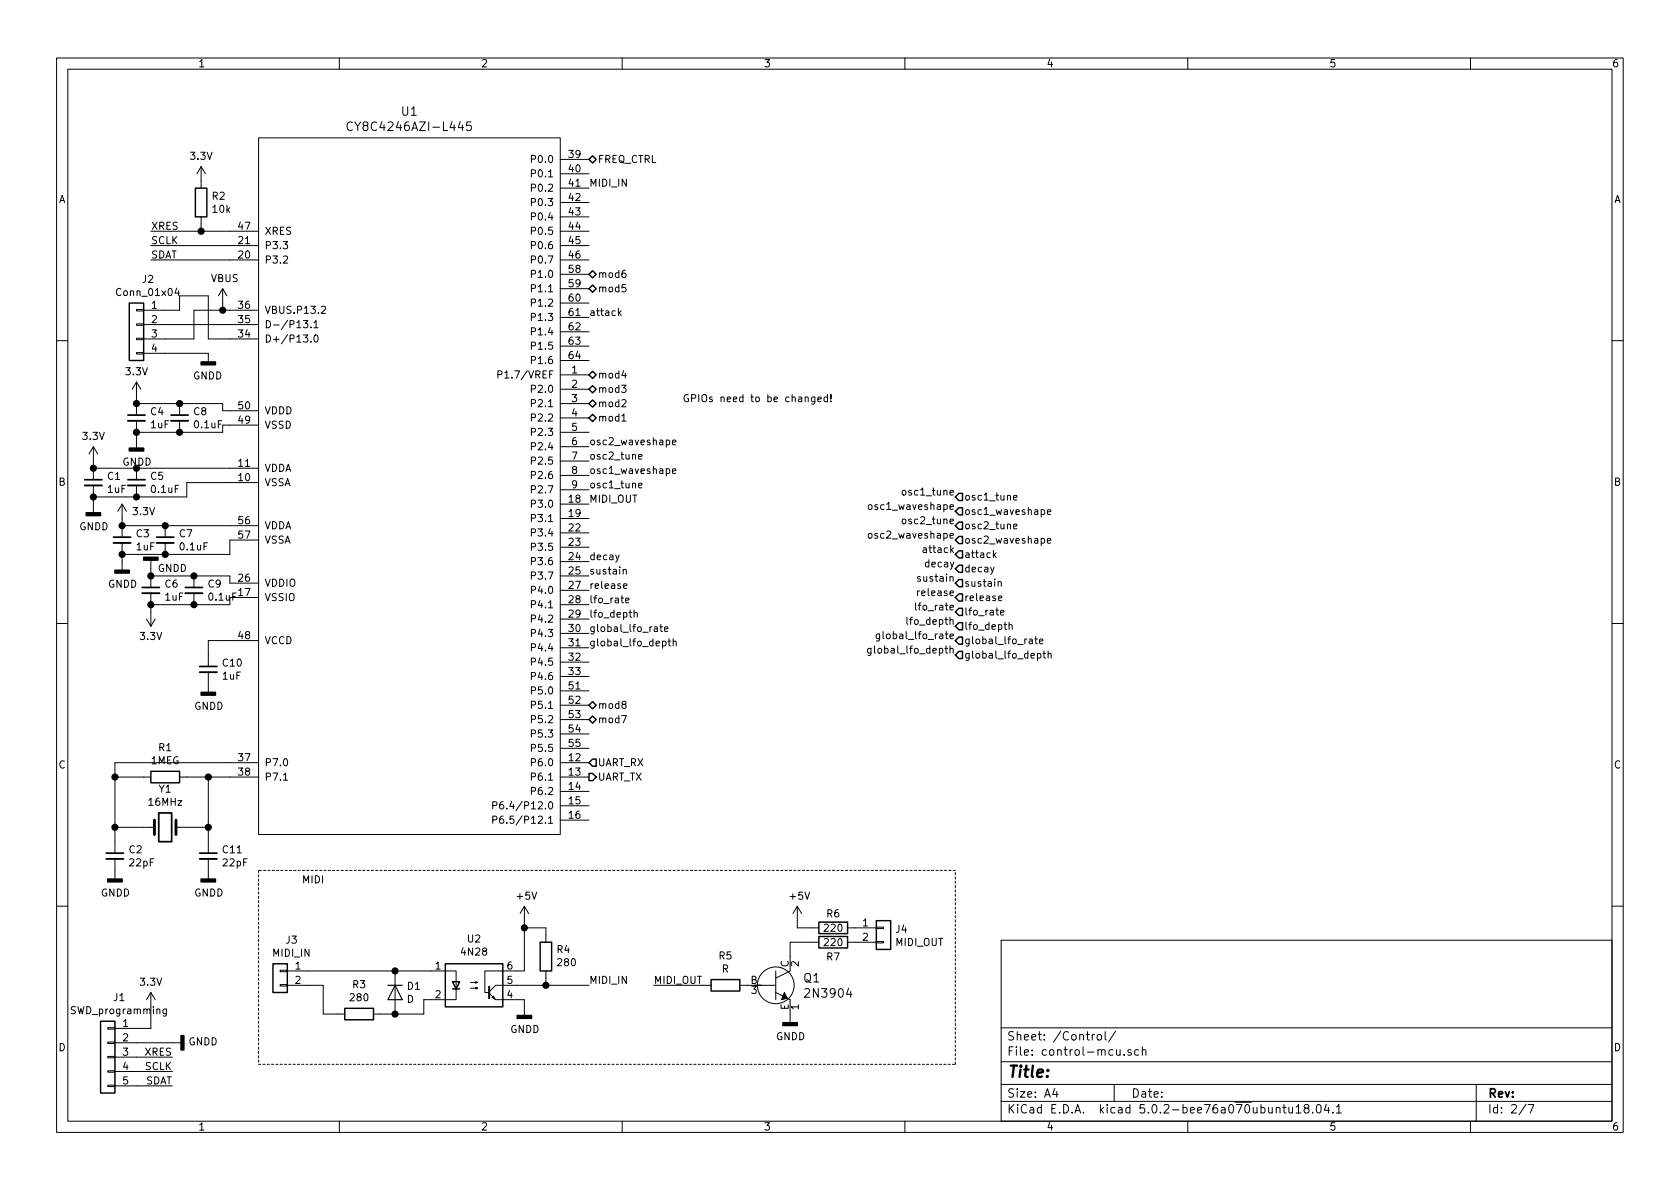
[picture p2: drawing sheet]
EESchema Schematic File Version 4
LIBS:synth-wavetable-cache
EELAYER 26 0
EELAYER END
$Descr A4 11693 8268
encoding utf-8
Sheet 2 7
Title ""
Date ""
Rev ""
Comp ""
Comment1 ""
Comment2 ""
Comment3 ""
Comment4 ""
$EndDescr
$Comp
L dac:CY8C4246AZI-L445 U1
U 1 1
P 2850 3050
F 0 "U1" H 2850 5337 60  0000 C CNN
F 1 "CY8C4246AZI-L445" H 2850 5231 60  0000 C CNN
F 2 "SparkFun-DigitalIC:TQFP64" H 2900 3000 60  0001 C CNN
F 3 "" H 2900 3000 60  0000 C CNN
	1    2850 3050
	-1   0    0    -1  
$EndComp
$Comp
L Device:R R2
U 1 1
P 1400 1400
F 0 "R2" H 1470 1446 50  0000 L CNN
F 1 "10k" H 1470 1355 50  0000 L CNN
F 2 "SparkFun-Passives:0805" V 1330 1400 50  0001 C CNN
F 3 "~" H 1400 1400 50  0001 C CNN
	1    1400 1400
	1    0    0    -1  
$EndComp
Wire Wire Line
	1400 1550 1400 1600
Wire Wire Line
	1400 1600 1600 1600
Text Label 1050 1600 0    50   ~ 0
XRES
Wire Wire Line
	1050 1700 1600 1700
Wire Wire Line
	1050 1600 1400 1600
Connection ~ 1400 1600
Text Label 1050 1700 0    50   ~ 0
SCLK
Text Label 1050 1800 0    50   ~ 0
SDAT
Wire Wire Line
	1050 1800 1600 1800
$Comp
L power:GNDD #PWR07
U 1 1
P 950 3050
F 0 "#PWR07" H 950 2800 50  0001 C CNN
F 1 "GNDD" H 954 2895 50  0000 C CNN
F 2 "" H 950 3050 50  0001 C CNN
F 3 "" H 950 3050 50  0001 C CNN
	1    950  3050
	1    0    0    -1  
$EndComp
$Comp
L Device:C_Small C8
U 1 1
P 1250 2900
F 0 "C8" H 1342 2946 50  0000 L CNN
F 1 "0.1uF" H 1342 2855 50  0000 L CNN
F 2 "SparkFun-Passives:0805" H 1250 2900 50  0001 C CNN
F 3 "~" H 1250 2900 50  0001 C CNN
	1    1250 2900
	1    0    0    -1  
$EndComp
$Comp
L Device:C_Small C4
U 1 1
P 950 2900
F 0 "C4" H 1042 2946 50  0000 L CNN
F 1 "1uF" H 1042 2855 50  0000 L CNN
F 2 "SparkFun-Passives:0805" H 950 2900 50  0001 C CNN
F 3 "~" H 950 2900 50  0001 C CNN
	1    950  2900
	1    0    0    -1  
$EndComp
Wire Wire Line
	950  2800 1250 2800
Wire Wire Line
	950  3000 1250 3000
Wire Wire Line
	950  2750 950  2800
Connection ~ 950  2800
Wire Wire Line
	950  3050 950  3000
Connection ~ 950  3000
$Comp
L power:GNDD #PWR02
U 1 1
P 650 3500
F 0 "#PWR02" H 650 3250 50  0001 C CNN
F 1 "GNDD" H 654 3345 50  0000 C CNN
F 2 "" H 650 3500 50  0001 C CNN
F 3 "" H 650 3500 50  0001 C CNN
	1    650  3500
	1    0    0    -1  
$EndComp
$Comp
L Device:C_Small C5
U 1 1
P 950 3350
F 0 "C5" H 1042 3396 50  0000 L CNN
F 1 "0.1uF" H 1042 3305 50  0000 L CNN
F 2 "SparkFun-Passives:0805" H 950 3350 50  0001 C CNN
F 3 "~" H 950 3350 50  0001 C CNN
	1    950  3350
	1    0    0    -1  
$EndComp
$Comp
L Device:C_Small C1
U 1 1
P 650 3350
F 0 "C1" H 742 3396 50  0000 L CNN
F 1 "1uF" H 742 3305 50  0000 L CNN
F 2 "SparkFun-Passives:0805" H 650 3350 50  0001 C CNN
F 3 "~" H 650 3350 50  0001 C CNN
	1    650  3350
	1    0    0    -1  
$EndComp
Wire Wire Line
	650  3250 950  3250
Wire Wire Line
	650  3450 950  3450
Wire Wire Line
	650  3200 650  3250
Connection ~ 650  3250
Wire Wire Line
	650  3500 650  3450
Connection ~ 650  3450
$Comp
L power:GNDD #PWR05
U 1 1
P 850 3900
F 0 "#PWR05" H 850 3650 50  0001 C CNN
F 1 "GNDD" H 854 3745 50  0000 C CNN
F 2 "" H 850 3900 50  0001 C CNN
F 3 "" H 850 3900 50  0001 C CNN
	1    850  3900
	1    0    0    -1  
$EndComp
$Comp
L Device:C_Small C7
U 1 1
P 1150 3750
F 0 "C7" H 1242 3796 50  0000 L CNN
F 1 "0.1uF" H 1242 3705 50  0000 L CNN
F 2 "SparkFun-Passives:0805" H 1150 3750 50  0001 C CNN
F 3 "~" H 1150 3750 50  0001 C CNN
	1    1150 3750
	1    0    0    -1  
$EndComp
$Comp
L Device:C_Small C3
U 1 1
P 850 3750
F 0 "C3" H 942 3796 50  0000 L CNN
F 1 "1uF" H 942 3705 50  0000 L CNN
F 2 "SparkFun-Passives:0805" H 850 3750 50  0001 C CNN
F 3 "~" H 850 3750 50  0001 C CNN
	1    850  3750
	1    0    0    -1  
$EndComp
Connection ~ 1150 3650
Connection ~ 1150 3850
Wire Wire Line
	850  3650 1150 3650
Wire Wire Line
	850  3850 1150 3850
Wire Wire Line
	850  3600 850  3650
Connection ~ 850  3650
Wire Wire Line
	850  3900 850  3850
Connection ~ 850  3850
Wire Wire Line
	1600 3850 1600 3750
$Comp
L power:GNDD #PWR08
U 1 1
P 1050 3950
F 0 "#PWR08" H 1050 3700 50  0001 C CNN
F 1 "GNDD" H 1200 3950 50  0000 C CNN
F 2 "" H 1050 3950 50  0001 C CNN
F 3 "" H 1050 3950 50  0001 C CNN
	1    1050 3950
	1    0    0    1   
$EndComp
$Comp
L Device:C_Small C9
U 1 1
P 1350 4100
F 0 "C9" H 1258 4146 50  0000 R CNN
F 1 "0.1uF" H 1258 4055 50  0000 R CNN
F 2 "SparkFun-Passives:0805" H 1350 4100 50  0001 C CNN
F 3 "~" H 1350 4100 50  0001 C CNN
	1    1350 4100
	-1   0    0    -1  
$EndComp
$Comp
L Device:C_Small C6
U 1 1
P 1050 4100
F 0 "C6" H 958 4146 50  0000 R CNN
F 1 "1uF" H 958 4055 50  0000 R CNN
F 2 "SparkFun-Passives:0805" H 1050 4100 50  0001 C CNN
F 3 "~" H 1050 4100 50  0001 C CNN
	1    1050 4100
	-1   0    0    -1  
$EndComp
Wire Wire Line
	1050 4200 1350 4200
Wire Wire Line
	1050 4000 1350 4000
Wire Wire Line
	1050 4250 1050 4200
Connection ~ 1050 4200
Wire Wire Line
	1050 3950 1050 4000
Connection ~ 1050 4000
Wire Wire Line
	1600 4200 1600 4150
Connection ~ 1350 4200
Wire Wire Line
	1600 4000 1600 4050
Connection ~ 1350 4000
Wire Wire Line
	1150 3850 1600 3850
Wire Wire Line
	1150 3650 1600 3650
Wire Wire Line
	1350 4000 1600 4000
Wire Wire Line
	1350 4200 1600 4200
$Comp
L Device:C_Small C10
U 1 1
P 1450 4650
F 0 "C10" H 1358 4696 50  0000 R CNN
F 1 "1uF" H 1358 4605 50  0000 R CNN
F 2 "SparkFun-Passives:0805" H 1450 4650 50  0001 C CNN
F 3 "~" H 1450 4650 50  0001 C CNN
	1    1450 4650
	-1   0    0    -1  
$EndComp
Wire Wire Line
	1450 4550 1450 4450
Wire Wire Line
	1450 4450 1600 4450
$Comp
L power:GNDD #PWR014
U 1 1
P 1450 4750
F 0 "#PWR014" H 1450 4500 50  0001 C CNN
F 1 "GNDD" H 1454 4595 50  0000 C CNN
F 2 "" H 1450 4750 50  0001 C CNN
F 3 "" H 1450 4750 50  0001 C CNN
	1    1450 4750
	1    0    0    -1  
$EndComp
$Comp
L Device:R R1
U 1 1
P 1150 5400
F 0 "R1" V 943 5400 50  0000 C CNN
F 1 "1MEG" V 1034 5400 50  0000 C CNN
F 2 "SparkFun-Passives:0805" V 1080 5400 50  0001 C CNN
F 3 "~" H 1150 5400 50  0001 C CNN
	1    1150 5400
	0    1    1    0   
$EndComp
$Comp
L Device:C_Small C2
U 1 1
P 800 5950
F 0 "C2" H 892 5996 50  0000 L CNN
F 1 "22pF" H 892 5905 50  0000 L CNN
F 2 "SparkFun-Passives:0805" H 800 5950 50  0001 C CNN
F 3 "~" H 800 5950 50  0001 C CNN
	1    800  5950
	1    0    0    -1  
$EndComp
$Comp
L Device:C_Small C11
U 1 1
P 1450 5950
F 0 "C11" H 1542 5996 50  0000 L CNN
F 1 "22pF" H 1542 5905 50  0000 L CNN
F 2 "SparkFun-Passives:0805" H 1450 5950 50  0001 C CNN
F 3 "~" H 1450 5950 50  0001 C CNN
	1    1450 5950
	1    0    0    -1  
$EndComp
$Comp
L Device:Crystal Y1
U 1 1
P 1150 5750
F 0 "Y1" H 1150 6018 50  0000 C CNN
F 1 "16MHz" H 1150 5927 50  0000 C CNN
F 2 "Crystal:Crystal_SMD_HC49-SD_HandSoldering" H 1150 5750 50  0001 C CNN
F 3 "~" H 1150 5750 50  0001 C CNN
	1    1150 5750
	1    0    0    -1  
$EndComp
Wire Wire Line
	1600 5400 1450 5400
Wire Wire Line
	1450 5850 1450 5750
Connection ~ 1450 5400
Wire Wire Line
	1450 5400 1300 5400
Wire Wire Line
	1300 5750 1450 5750
Connection ~ 1450 5750
Wire Wire Line
	1450 5750 1450 5400
Wire Wire Line
	1000 5400 800  5400
Wire Wire Line
	800  5400 800  5750
$Comp
L power:GNDD #PWR03
U 1 1
P 800 6050
F 0 "#PWR03" H 800 5800 50  0001 C CNN
F 1 "GNDD" H 804 5895 50  0000 C CNN
F 2 "" H 800 6050 50  0001 C CNN
F 3 "" H 800 6050 50  0001 C CNN
	1    800  6050
	1    0    0    -1  
$EndComp
$Comp
L power:GNDD #PWR015
U 1 1
P 1450 6050
F 0 "#PWR015" H 1450 5800 50  0001 C CNN
F 1 "GNDD" H 1454 5895 50  0000 C CNN
F 2 "" H 1450 6050 50  0001 C CNN
F 3 "" H 1450 6050 50  0001 C CNN
	1    1450 6050
	1    0    0    -1  
$EndComp
Wire Wire Line
	1000 5750 800  5750
Connection ~ 800  5750
Wire Wire Line
	800  5750 800  5850
Wire Wire Line
	1600 5300 800  5300
Wire Wire Line
	800  5300 800  5400
Connection ~ 800  5400
Wire Wire Line
	1600 2850 1550 2850
Wire Wire Line
	1550 2850 1550 2800
Connection ~ 1250 2800
Wire Wire Line
	1600 2950 1550 2950
Wire Wire Line
	1550 2950 1550 3000
Connection ~ 1250 3000
Wire Wire Line
	1250 2800 1550 2800
Wire Wire Line
	1250 3000 1550 3000
Connection ~ 950  3250
Wire Wire Line
	950  3250 1600 3250
Connection ~ 950  3450
Wire Wire Line
	950  3450 1300 3450
Wire Wire Line
	1300 3350 1600 3350
Wire Wire Line
	1300 3450 1300 3350
$Comp
L power:GNDD #PWR011
U 1 1
P 1200 7250
F 0 "#PWR011" H 1200 7000 50  0001 C CNN
F 1 "GNDD" V 1204 7140 50  0000 R CNN
F 2 "" H 1200 7250 50  0001 C CNN
F 3 "" H 1200 7250 50  0001 C CNN
	1    1200 7250
	0    -1   -1   0   
$EndComp
Wire Wire Line
	1200 7250 950  7250
Wire Wire Line
	1050 7000 1050 7150
Wire Wire Line
	1050 7150 950  7150
Text Label 1200 7350 2    50   ~ 0
XRES
Wire Wire Line
	1200 7450 950  7450
Text Label 1200 7450 2    50   ~ 0
SCLK
Text Label 1200 7550 2    50   ~ 0
SDAT
Wire Wire Line
	1200 7550 950  7550
Wire Wire Line
	950  7350 1200 7350
$Comp
L Device:R R3
U 1 1
P 2500 7050
F 0 "R3" V 2293 7050 50  0000 C CNN
F 1 "280" V 2384 7050 50  0000 C CNN
F 2 "SparkFun-Passives:0805" V 2430 7050 50  0001 C CNN
F 3 "~" H 2500 7050 50  0001 C CNN
	1    2500 7050
	0    1    1    0   
$EndComp
$Comp
L Device:D D1
U 1 1
P 2750 6900
F 0 "D1" V 2704 6979 50  0000 L CNN
F 1 "D" V 2795 6979 50  0000 L CNN
F 2 "SparkFun-Passives:1210" H 2750 6900 50  0001 C CNN
F 3 "~" H 2750 6900 50  0001 C CNN
	1    2750 6900
	0    1    1    0   
$EndComp
$Comp
L Isolator:4N28 U2
U 1 1
P 3300 6850
F 0 "U2" H 3300 7175 50  0000 C CNN
F 1 "4N28" H 3300 7084 50  0000 C CNN
F 2 "SparkFun-AnalogIC:DIL-08" H 3100 6650 50  0001 L CIN
F 3 "https://www.vishay.com/docs/83725/4n25.pdf" H 3300 6850 50  0001 L CNN
	1    3300 6850
	1    0    0    -1  
$EndComp
$Comp
L power:GNDD #PWR017
U 1 1
P 3650 7000
F 0 "#PWR017" H 3650 6750 50  0001 C CNN
F 1 "GNDD" H 3654 6845 50  0000 C CNN
F 2 "" H 3650 7000 50  0001 C CNN
F 3 "" H 3650 7000 50  0001 C CNN
	1    3650 7000
	1    0    0    -1  
$EndComp
Wire Wire Line
	3650 7000 3650 6950
Wire Wire Line
	3650 6950 3600 6950
$Comp
L Device:R R4
U 1 1
P 3800 6650
F 0 "R4" H 3730 6604 50  0000 R CNN
F 1 "280" H 3730 6695 50  0000 R CNN
F 2 "SparkFun-Passives:0805" V 3730 6650 50  0001 C CNN
F 3 "~" H 3800 6650 50  0001 C CNN
	1    3800 6650
	-1   0    0    1   
$EndComp
$Comp
L power:+5V #PWR016
U 1 1
P 3650 6400
F 0 "#PWR016" H 3650 6250 50  0001 C CNN
F 1 "+5V" H 3665 6573 50  0000 C CNN
F 2 "" H 3650 6400 50  0001 C CNN
F 3 "" H 3650 6400 50  0001 C CNN
	1    3650 6400
	1    0    0    -1  
$EndComp
Wire Wire Line
	3650 6400 3650 6450
Wire Wire Line
	3650 6750 3600 6750
Wire Wire Line
	3800 6500 3800 6450
Wire Wire Line
	3800 6450 3650 6450
Connection ~ 3650 6450
Wire Wire Line
	3650 6450 3650 6750
Wire Wire Line
	3600 6850 3800 6850
Wire Wire Line
	3800 6800 3800 6850
Connection ~ 3800 6850
Wire Wire Line
	3800 6850 4100 6850
Text Label 4100 6850 0    50   ~ 0
MIDI_IN
Wire Wire Line
	2150 6750 2750 6750
Connection ~ 2750 6750
Wire Wire Line
	2750 6750 3000 6750
Wire Wire Line
	3000 6950 2950 6950
Wire Wire Line
	2950 6950 2950 7050
Wire Wire Line
	2950 7050 2750 7050
Wire Wire Line
	2750 7050 2650 7050
Connection ~ 2750 7050
Wire Wire Line
	2350 7050 2250 7050
Wire Wire Line
	2250 7050 2250 6850
Wire Wire Line
	2250 6850 2150 6850
$Comp
L Device:R R5
U 1 1
P 5050 6850
F 0 "R5" V 4843 6850 50  0000 C CNN
F 1 "R" V 4934 6850 50  0000 C CNN
F 2 "SparkFun-Passives:0805" V 4980 6850 50  0001 C CNN
F 3 "~" H 5050 6850 50  0001 C CNN
	1    5050 6850
	0    1    1    0   
$EndComp
Text Label 4550 6850 0    50   ~ 0
MIDI_OUT
Wire Wire Line
	4550 6850 4900 6850
$Comp
L dk_Transistors-Bipolar-BJT-Single:2N3904 Q1
U 1 1
P 5400 6850
F 0 "Q1" H 5588 6903 60  0000 L CNN
F 1 "2N3904" H 5588 6797 60  0000 L CNN
F 2 "SparkFun-DiscreteSemi:SOT23-3" H 5600 7050 60  0001 L CNN
F 3 "https://my.centralsemi.com/get_document.php?cmp=1&mergetype=pd&mergepath=pd&pdf_id=LSSGP072.PDF" H 5600 7150 60  0001 L CNN
F 4 "2N3904CS-ND" H 5600 7250 60  0001 L CNN "Digi-Key_PN"
F 5 "2N3904" H 5600 7350 60  0001 L CNN "MPN"
F 6 "Discrete Semiconductor Products" H 5600 7450 60  0001 L CNN "Category"
F 7 "Transistors - Bipolar (BJT) - Single" H 5600 7550 60  0001 L CNN "Family"
F 8 "https://my.centralsemi.com/get_document.php?cmp=1&mergetype=pd&mergepath=pd&pdf_id=LSSGP072.PDF" H 5600 7650 60  0001 L CNN "DK_Datasheet_Link"
F 9 "/product-detail/en/central-semiconductor-corp/2N3904/2N3904CS-ND/4806876" H 5600 7750 60  0001 L CNN "DK_Detail_Page"
F 10 "TRANS NPN 40V TO-92" H 5600 7850 60  0001 L CNN "Description"
F 11 "Central Semiconductor Corp" H 5600 7950 60  0001 L CNN "Manufacturer"
F 12 "Active" H 5600 8050 60  0001 L CNN "Status"
	1    5400 6850
	1    0    0    -1  
$EndComp
$Comp
L power:GNDD #PWR018
U 1 1
P 5500 7050
F 0 "#PWR018" H 5500 6800 50  0001 C CNN
F 1 "GNDD" H 5504 6895 50  0000 C CNN
F 2 "" H 5500 7050 50  0001 C CNN
F 3 "" H 5500 7050 50  0001 C CNN
	1    5500 7050
	1    0    0    -1  
$EndComp
$Comp
L Device:R R6
U 1 1
P 5800 6450
F 0 "R6" V 5700 6450 50  0000 C CNN
F 1 "220" V 5800 6450 50  0000 C CNN
F 2 "SparkFun-Passives:0805" V 5730 6450 50  0001 C CNN
F 3 "~" H 5800 6450 50  0001 C CNN
	1    5800 6450
	0    1    1    0   
$EndComp
$Comp
L Device:R R7
U 1 1
P 5800 6550
F 0 "R7" V 5900 6550 50  0000 C CNN
F 1 "220" V 5800 6550 50  0000 C CNN
F 2 "SparkFun-Passives:0805" V 5730 6550 50  0001 C CNN
F 3 "~" H 5800 6550 50  0001 C CNN
	1    5800 6550
	0    1    1    0   
$EndComp
$Comp
L power:+5V #PWR019
U 1 1
P 5550 6400
F 0 "#PWR019" H 5550 6250 50  0001 C CNN
F 1 "+5V" H 5565 6573 50  0000 C CNN
F 2 "" H 5550 6400 50  0001 C CNN
F 3 "" H 5550 6400 50  0001 C CNN
	1    5550 6400
	1    0    0    -1  
$EndComp
Wire Wire Line
	5550 6400 5550 6450
Wire Wire Line
	5550 6450 5650 6450
Wire Wire Line
	5500 6650 5500 6550
Wire Wire Line
	5500 6550 5650 6550
$Comp
L power:GNDD #PWR013
U 1 1
P 1450 2450
F 0 "#PWR013" H 1450 2200 50  0001 C CNN
F 1 "GNDD" H 1454 2295 50  0000 C CNN
F 2 "" H 1450 2450 50  0001 C CNN
F 3 "" H 1450 2450 50  0001 C CNN
	1    1450 2450
	-1   0    0    -1  
$EndComp
Text Label 6650 3850 2    50   ~ 0
attack
Text Label 6650 3950 2    50   ~ 0
decay
Text Label 6650 4050 2    50   ~ 0
sustain
Text Label 6650 4150 2    50   ~ 0
release
Text Label 6650 4250 2    50   ~ 0
lfo_rate
Text Label 6650 4350 2    50   ~ 0
lfo_depth
Text Label 4100 1300 0    50   ~ 0
MIDI_IN
Text Label 4100 3500 0    50   ~ 0
MIDI_OUT
$Comp
L Connector_Generic:Conn_01x02 J3
U 1 1
P 1950 6750
F 0 "J3" H 1870 6967 50  0000 C CNN
F 1 "MIDI_IN" H 1870 6876 50  0000 C CNN
F 2 "SparkFun-Connectors:1X02" H 1950 6750 50  0001 C CNN
F 3 "~" H 1950 6750 50  0001 C CNN
	1    1950 6750
	-1   0    0    -1  
$EndComp
$Comp
L Connector_Generic:Conn_01x02 J4
U 1 1
P 6150 6450
F 0 "J4" H 6229 6442 50  0000 L CNN
F 1 "MIDI_OUT" H 6229 6351 50  0000 L CNN
F 2 "SparkFun-Connectors:1X02" H 6150 6450 50  0001 C CNN
F 3 "~" H 6150 6450 50  0001 C CNN
	1    6150 6450
	1    0    0    -1  
$EndComp
Wire Notes Line
	1800 6050 1800 7400
Wire Notes Line
	1800 7400 6650 7400
Wire Notes Line
	6650 7400 6650 6050
Wire Notes Line
	6650 6050 1800 6050
Text Notes 2100 6150 0    50   ~ 0
MIDI
$Comp
L Connector_Generic:Conn_01x05 J1
U 1 1
P 750 7350
F 0 "J1" H 670 7767 50  0000 C CNN
F 1 "SWD_programming" H 670 7676 50  0000 C CNN
F 2 "SparkFun-Connectors:1X05" H 750 7350 50  0001 C CNN
F 3 "~" H 750 7350 50  0001 C CNN
	1    750  7350
	-1   0    0    -1  
$EndComp
Text Label 6650 3450 2    50   ~ 0
osc1_tune
Text Label 6650 3550 2    50   ~ 0
osc1_waveshape
Text Label 6650 3650 2    50   ~ 0
osc2_tune
Text Label 6650 3750 2    50   ~ 0
osc2_waveshape
Text HLabel 4100 5400 2    50   Output ~ 0
UART_TX
Text HLabel 4100 5300 2    50   Input ~ 0
UART_RX
Wire Wire Line
	1450 2350 1600 2350
$Comp
L SparkFun-Aesthetics:3.3V #SUPPLY0101
U 1 1
P 1400 1250
F 0 "#SUPPLY0101" H 1400 1250 50  0001 L BNN
F 1 "3.3V" H 1400 1424 50  0000 C CNN
F 2 "" H 1400 1250 50  0001 C CNN
F 3 "" H 1400 1250 50  0001 C CNN
	1    1400 1250
	1    0    0    -1  
$EndComp
$Comp
L SparkFun-Aesthetics:3.3V #SUPPLY0102
U 1 1
P 950 2750
F 0 "#SUPPLY0102" H 950 2750 50  0001 L BNN
F 1 "3.3V" H 950 2924 50  0000 C CNN
F 2 "" H 950 2750 50  0001 C CNN
F 3 "" H 950 2750 50  0001 C CNN
	1    950  2750
	1    0    0    -1  
$EndComp
$Comp
L SparkFun-Aesthetics:3.3V #SUPPLY0103
U 1 1
P 650 3200
F 0 "#SUPPLY0103" H 650 3200 50  0001 L BNN
F 1 "3.3V" H 650 3374 50  0000 C CNN
F 2 "" H 650 3200 50  0001 C CNN
F 3 "" H 650 3200 50  0001 C CNN
	1    650  3200
	1    0    0    -1  
$EndComp
$Comp
L SparkFun-Aesthetics:3.3V #SUPPLY0104
U 1 1
P 850 3600
F 0 "#SUPPLY0104" H 850 3600 50  0001 L BNN
F 1 "3.3V" H 1000 3650 50  0000 C CNN
F 2 "" H 850 3600 50  0001 C CNN
F 3 "" H 850 3600 50  0001 C CNN
	1    850  3600
	1    0    0    -1  
$EndComp
$Comp
L SparkFun-Aesthetics:3.3V #SUPPLY0105
U 1 1
P 1050 4250
F 0 "#SUPPLY0105" H 1050 4250 50  0001 L BNN
F 1 "3.3V" H 1050 4424 50  0000 C CNN
F 2 "" H 1050 4250 50  0001 C CNN
F 3 "" H 1050 4250 50  0001 C CNN
	1    1050 4250
	-1   0    0    1   
$EndComp
$Comp
L SparkFun-Aesthetics:3.3V #SUPPLY0106
U 1 1
P 1050 7000
F 0 "#SUPPLY0106" H 1050 7000 50  0001 L BNN
F 1 "3.3V" H 1050 7174 50  0000 C CNN
F 2 "" H 1050 7000 50  0001 C CNN
F 3 "" H 1050 7000 50  0001 C CNN
	1    1050 7000
	1    0    0    -1  
$EndComp
Wire Wire Line
	1150 2450 1450 2450
Wire Wire Line
	1150 2250 1600 2250
Wire Wire Line
	1150 2150 1250 2150
Wire Wire Line
	1250 2150 1250 2050
Wire Wire Line
	1250 2050 1450 2050
Wire Wire Line
	1450 2050 1450 2350
Wire Wire Line
	1150 2350 1350 2350
Wire Wire Line
	1350 2350 1350 2150
Wire Wire Line
	1350 2150 1550 2150
Text HLabel 6650 3450 2    50   Input ~ 0
osc1_tune
Text HLabel 6650 3550 2    50   Input ~ 0
osc1_waveshape
Text HLabel 6650 3650 2    50   Input ~ 0
osc2_tune
Text HLabel 6650 3750 2    50   Input ~ 0
osc2_waveshape
Text HLabel 6650 3850 2    50   Input ~ 0
attack
Text HLabel 6650 3950 2    50   Input ~ 0
decay
Text HLabel 6650 4050 2    50   Input ~ 0
sustain
Text HLabel 6650 4150 2    50   Input ~ 0
release
Text HLabel 6650 4250 2    50   Input ~ 0
lfo_rate
Text HLabel 6650 4350 2    50   Input ~ 0
lfo_depth
Text HLabel 6650 4450 2    50   Input ~ 0
global_lfo_rate
Text HLabel 6650 4550 2    50   Input ~ 0
global_lfo_depth
Text Label 6650 4450 2    50   ~ 0
global_lfo_rate
Text Label 6650 4550 2    50   ~ 0
global_lfo_depth
Text Label 4100 2200 0    50   ~ 0
attack
Text Label 4100 3900 0    50   ~ 0
decay
Text Label 4100 4000 0    50   ~ 0
sustain
Text Label 4100 4100 0    50   ~ 0
release
Text Label 4100 4200 0    50   ~ 0
lfo_rate
Text Label 4100 4300 0    50   ~ 0
lfo_depth
Text Label 4100 3400 0    50   ~ 0
osc1_tune
Text Label 4100 3300 0    50   ~ 0
osc1_waveshape
Text Label 4100 3200 0    50   ~ 0
osc2_tune
Text Label 4100 3100 0    50   ~ 0
osc2_waveshape
Text Label 4100 4400 0    50   ~ 0
global_lfo_rate
Text Label 4100 4500 0    50   ~ 0
global_lfo_depth
Text Notes 4750 2800 0    50   ~ 0
GPIOs need to be changed!
Text HLabel 4100 1100 2    50   BiDi ~ 0
FREQ_CTRL
Text HLabel 4100 2900 2    50   BiDi ~ 0
mod1
Text HLabel 4100 2800 2    50   BiDi ~ 0
mod2
Text HLabel 4100 2700 2    50   BiDi ~ 0
mod3
Text HLabel 4100 2600 2    50   BiDi ~ 0
mod4
Text HLabel 4100 2000 2    50   BiDi ~ 0
mod5
Text HLabel 4100 1900 2    50   BiDi ~ 0
mod6
Text HLabel 4100 5000 2    50   BiDi ~ 0
mod7
Text HLabel 4100 4900 2    50   BiDi ~ 0
mod8
$Comp
L power:VBUS #PWR0121
U 1 1
P 1550 2100
F 0 "#PWR0121" H 1550 1950 50  0001 C CNN
F 1 "VBUS" H 1565 2273 50  0000 C CNN
F 2 "" H 1550 2100 50  0001 C CNN
F 3 "" H 1550 2100 50  0001 C CNN
	1    1550 2100
	1    0    0    -1  
$EndComp
Wire Wire Line
	1550 2100 1550 2150
Connection ~ 1550 2150
Wire Wire Line
	1550 2150 1600 2150
$Comp
L Connector_Generic:Conn_01x04 J2
U 1 1
P 950 2250
F 0 "J2" H 870 2567 50  0000 C CNN
F 1 "Conn_01x04" H 870 2476 50  0000 C CNN
F 2 "SparkFun-Connectors:1X04" H 950 2250 50  0001 C CNN
F 3 "~" H 950 2250 50  0001 C CNN
	1    950  2250
	-1   0    0    -1  
$EndComp
$EndSCHEMATC
